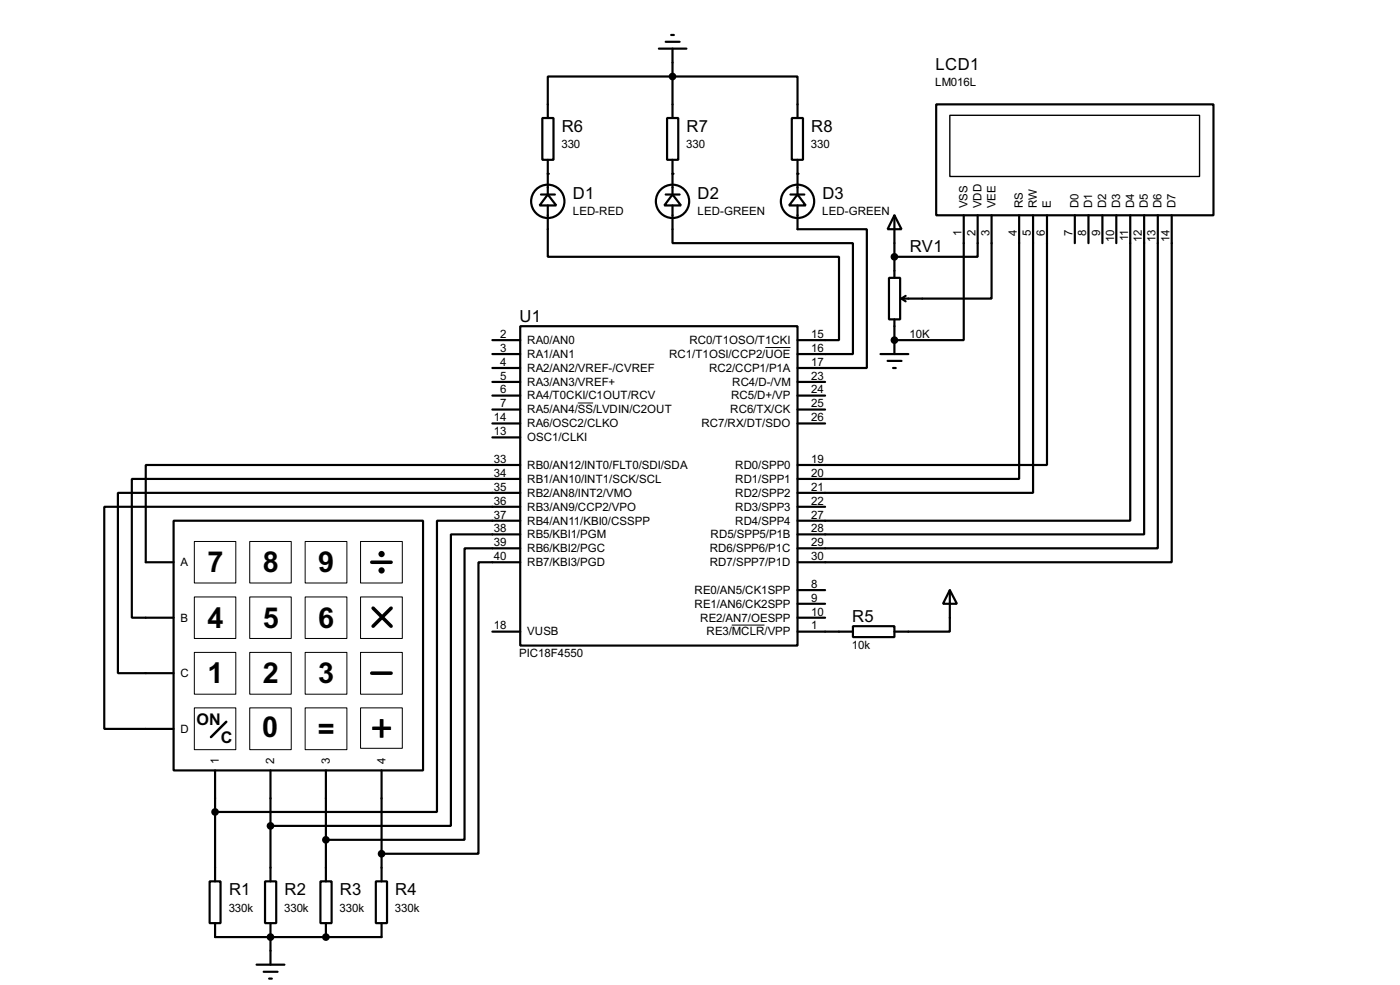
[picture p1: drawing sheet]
<svg xmlns="http://www.w3.org/2000/svg" width="256mm" height="180mm" viewBox="0 0 256 180" stroke-linecap="round" stroke-linejoin="round" font-family="sans-serif">
<g fill="none" stroke="#000" stroke-width=".4">
<path d="M120.7 8.9h5.1M122 7.7h2.5M123 6.4h.5M123.2 8.9v12.7M171.5 19.1h50.8v20.3h-50.8zM99.1 35.6h2.6M99.4 21.6h2v7.7h-2zM100.4 35.6l1.5 2h-3zM100.4 21.6v-7.6h45.7v7.6M100.4 37.6v9.4h53.3v15.3h-7.6M100.4 29.3v6.3M122 35.6h2.5"/>
<path d="M122.2 21.6h2.1v7.7h-2.1zM123.2 35.6l1.6 2h-3.1zM123.2 37.6v6.9h33.1v20.3h-10.2M123.2 29.3v6.3M144.8 35.6h2.6M145.1 21.6h2v7.7h-2zM146.1 35.6l1.5 2h-3zM146.1 37.6v4.4h12.7v25.4h-12.7M146.1 29.3v6.3M163.9 39.4l1.3 2.6h-2.6zM163.9 39.4v11.5M176.6 39.4v22.9h-12.7"/>
<path d="M179.1 39.4v7.6h-15.2M181.7 39.4v15.3h-16.5M186.7 39.4v48.3h-40.6M189.3 39.4v50.8h-43.2M191.8 39.4v45.7h-45.7M196.9 39.4v5.1M199.4 39.4v5.1M202 39.4v5.1M204.5 39.4v5.1M207.1 39.4v55.9h-61M209.6 39.4v58.4h-63.5M212.1 39.4v61h-66"/>
<path d="M214.7 39.4v63.5h-68.6M95.3 59.7h50.8v58.5h-50.8zM162.9 50.9h2v7.6h-2zM163.9 58.5v6.3M165.2 54.7l.7 .5M165.9 54.2l-.7 .5M90.2 62.3h5.1M90.2 64.8h5.1M90.2 67.4h5.1M90.2 69.9h5.1M90.2 72.4h5.1M90.2 75h5.1"/>
<path d="M90.2 77.5h5.1M146.1 69.9h5.1M146.1 72.4h5.1M146.1 75h5.1M146.1 77.5h5.1M161.3 64.8h5.1M162.6 66.1h2.6M163.6 67.4h.5M31.8 95.3h45.7v45.7h-45.7zM90.2 80.1h5.1M95.3 85.1h-68.6v17.8h5.1M95.3 87.7h-71.1v25.4h7.6"/>
<path d="M95.3 90.2h-73.7v33h10.2M95.3 92.8h-76.2v40.6h12.7M95.3 95.3h-15.2v53.3h-40.7M95.3 97.8h-12.7v53.4h-33M146.1 92.8h5.1M90.2 115.6h5.1M95.3 102.9h-7.6v53.4h-17.8M95.3 100.4h-10.2v53.3h-25.4M146.1 115.6h10.2M146.1 108h5.1M146.1 110.5h5.1M146.1 113.1h5.1"/>
<path d="M156.3 114.6h7.6v2h-7.6zM174 108l1.3 2.5h-2.5zM174 108v7.6h-10.1M39.4 141v20.3M49.6 141v20.3M59.7 141v20.3M69.9 141v20.3M38.4 161.3h2v7.7h-2zM39.4 169v2.5h30.5v-2.5M47 176.6h5.1M48.3 177.9h2.6M48.6 161.3h2v7.7h-2z"/>
<path d="M49.3 179.1h.5M49.6 169v7.6M58.7 161.3h2.1v7.7h-2.1zM59.7 169v2.5M68.9 161.3h2v7.7h-2z"/>
<circle cx="100.3" cy="36.9" r="3.1"/>
<circle cx="123.2" cy="36.9" r="3.1"/>
<circle cx="146.1" cy="36.9" r="3.1"/>
</g>
<g fill="#000">
<circle cx="100.4" cy="31.8" r=".2"/>
<circle cx="123.2" cy="31.8" r=".2"/>
<circle cx="146.1" cy="31.8" r=".2"/>
<circle cx="163.9" cy="47" r=".2"/>
<circle cx="163.9" cy="62.3" r=".2"/>
<circle cx="49.6" cy="171.5" r=".2"/>
<circle cx="59.7" cy="171.5" r=".2"/>
</g>
<g fill="none" stroke="#000" stroke-width=".18">
<path d="M105.9 73.8h2.8M140.2 63.6h4.6M35.6 99.1h7.6v7.6h-7.6zM45.8 99.1h7.6v7.6h-7.6zM55.9 99.1h7.7v7.6h-7.7zM66.1 99.1h7.6v7.6h-7.6zM35.6 109.3h7.6v7.6h-7.6zM35.6 119.4h7.6v7.7h-7.6zM45.8 109.3h7.6v7.6h-7.6zM45.8 119.4h7.6v7.7h-7.6zM55.9 109.3h7.7v7.6h-7.7zM55.9 119.4h7.7v7.7h-7.7z"/>
<path d="M66.1 109.3h7.6v7.6h-7.6zM66.1 119.4h7.6v7.7h-7.6zM134.1 114.4h6M35.6 129.6h7.6v7.6h-7.6zM45.8 129.6h7.6v7.6h-7.6zM55.9 129.6h7.7v7.6h-7.7zM66.1 129.6h7.6v7.4h-7.6z"/>
</g>
<g fill="none" stroke="#000" stroke-width=".65">
<path d="M68.1 102.9h3.6M68.4 111.3l3.3 3.3M71.7 111.3l-3.3 3.3M68.1 123.2h3.6"/>
<circle cx="69.9" cy="104.4" r=".25"/>
<circle cx="69.9" cy="101.4" r=".25"/>
</g>
<path d="M41.5 132.1l-2.8 2.8" fill="none" stroke="#000" stroke-width=".45"/>
<g fill="#000" stroke="#000" stroke-width=".4">
<circle cx="123.2" cy="14" r=".5"/>
<circle cx="163.8" cy="47" r=".5"/>
<circle cx="163.8" cy="62.3" r=".5"/>
<circle cx="39.4" cy="148.6" r=".5"/>
<circle cx="49.5" cy="151.2" r=".5"/>
<circle cx="59.7" cy="153.7" r=".5"/>
<circle cx="69.9" cy="156.3" r=".5"/>
<circle cx="49.5" cy="171.5" r=".5"/>
<circle cx="59.7" cy="171.5" r=".5"/>
</g>
<path d="M174 21.1h45.8v11.2h-45.8z" fill="none" stroke="#000" stroke-width=".25"/>
<text font-size="7.9" x="67.9" y="135.8">+</text>
<g font-size="5.9">
<text x="38" y="104.7">7</text>
<text x="48.2" y="104.7">8</text>
<text x="58.3" y="104.7">9</text>
<text x="38" y="114.9">4</text>
<text x="48.2" y="114.9">5</text>
<text x="58.3" y="114.9">6</text>
<text x="38" y="125">1</text>
<text x="48.2" y="125">2</text>
<text x="58.3" y="125">3</text>
<text x="48.1" y="134.9">0</text>
<text x="58.2" y="135.2">=</text>
</g>
<g font-size="3.4">
<text x="171.4" y="12.7">LCD1</text>
<text x="102.9" y="24.2">R6</text>
<text x="125.8" y="24.2">R7</text>
<text x="148.6" y="24.2">R8</text>
<text x="105" y="36.3">D1</text>
<text x="127.8" y="36.3">D2</text>
<text x="150.7" y="36.3">D3</text>
<text x="166.7" y="46.2">RV1</text>
<text x="95.2" y="58.9">U1</text>
<text x="156.1" y="113.8">R5</text>
<text x="42" y="163.9">R1</text>
<text x="52.1" y="163.9">R2</text>
<text x="62.3" y="163.9">R3</text>
<text x="72.4" y="163.9">R4</text>
</g>
<g font-size="3.3">
<text x="36" y="132.6">ON</text>
<text x="40.4" y="135.9">C</text>
</g>
<g font-size="2.4">
<text x="171.3" y="15.7">LM016L</text>
<text x="102.9" y="27.2">330</text>
<text x="125.7" y="27.2">330</text>
<text x="148.6" y="27.2">330</text>
<text x="104.9" y="39.3">LED-RED</text>
<text x="127.8" y="39.3">LED-GREEN</text>
<text x="150.6" y="39.3">LED-GREEN</text>
<text x="177.3" y="38.1" transform="rotate(-90 177.3 38.1)">VSS</text>
<text x="179.8" y="38.1" transform="rotate(-90 179.8 38.1)">VDD</text>
<text x="182.4" y="38.1" transform="rotate(-90 182.4 38.1)">VEE</text>
<text x="187.4" y="38.1" transform="rotate(-90 187.4 38.1)">RS</text>
<text x="190" y="38.1" transform="rotate(-90 190 38.1)">RW</text>
<text x="192.5" y="38.1" transform="rotate(-90 192.5 38.1)">E</text>
<text x="197.6" y="38.1" transform="rotate(-90 197.6 38.1)">D0</text>
<text x="200.1" y="38.1" transform="rotate(-90 200.1 38.1)">D1</text>
<text x="202.7" y="38.1" transform="rotate(-90 202.7 38.1)">D2</text>
<text x="205.2" y="38.1" transform="rotate(-90 205.2 38.1)">D3</text>
<text x="207.8" y="38.1" transform="rotate(-90 207.8 38.1)">D4</text>
<text x="210.3" y="38.1" transform="rotate(-90 210.3 38.1)">D5</text>
<text x="212.8" y="38.1" transform="rotate(-90 212.8 38.1)">D6</text>
<text x="215.4" y="38.1" transform="rotate(-90 215.4 38.1)">D7</text>
<text x="176.2" y="43.1" transform="rotate(-90 176.2 43.1)">1</text>
<text x="178.7" y="43.1" transform="rotate(-90 178.7 43.1)">2</text>
<text x="181.3" y="43.1" transform="rotate(-90 181.3 43.1)">3</text>
<text x="186.3" y="43.1" transform="rotate(-90 186.3 43.1)">4</text>
<text x="188.9" y="43.1" transform="rotate(-90 188.9 43.1)">5</text>
<text x="191.4" y="43.1" transform="rotate(-90 191.4 43.1)">6</text>
<text x="196.5" y="43.1" transform="rotate(-90 196.5 43.1)">7</text>
<text x="199" y="43.1" transform="rotate(-90 199 43.1)">8</text>
<text x="201.6" y="43.1" transform="rotate(-90 201.6 43.1)">9</text>
<text x="204.1" y="44.3" transform="rotate(-90 204.1 44.3)">10</text>
<text x="206.7" y="44.1" transform="rotate(-90 206.7 44.1)">11</text>
<text x="209.2" y="44.3" transform="rotate(-90 209.2 44.3)">12</text>
<text x="211.7" y="44.2" transform="rotate(-90 211.7 44.2)">13</text>
<text x="214.3" y="44.2" transform="rotate(-90 214.3 44.2)">14</text>
<text x="91.6" y="61.9">2</text>
<text x="91.6" y="64.4">3</text>
<text x="96.6" y="63">RA0/AN0</text>
<text x="96.6" y="65.5">RA1/AN1</text>
<text x="122.6" y="65.5">RC1/T1OSI/CCP2/UOE</text>
<text x="126.3" y="63">RC0/T1OSO/T1CKI</text>
<text x="148.6" y="61.9">15</text>
<text x="148.6" y="64.4">16</text>
<text x="166.6" y="61.8">10K</text>
<text x="91.6" y="67">4</text>
<text x="91.6" y="69.5">5</text>
<text x="91.6" y="72">6</text>
<text x="96.6" y="68.1">RA2/AN2/VREF-/CVREF</text>
<text x="96.6" y="70.6">RA3/AN3/VREF+</text>
<text x="129.9" y="68.1">RC2/CCP1/P1A</text>
<text x="134.1" y="70.6">RC4/D-/VM</text>
<text x="148.6" y="67">17</text>
<text x="148.6" y="69.5">23</text>
<text x="148.6" y="72">24</text>
<text x="90.5" y="77.1">14</text>
<text x="91.6" y="74.6">7</text>
<text x="96.6" y="73.1">RA4/T0CKI/C1OUT/RCV</text>
<text x="96.6" y="75.7">RA5/AN4/SS/LVDIN/C2OUT</text>
<text x="133.8" y="75.7">RC6/TX/CK</text>
<text x="133.9" y="73.1">RC5/D+/VP</text>
<text x="148.6" y="74.6">25</text>
<text x="148.6" y="77.1">26</text>
<text x="90.5" y="79.7">13</text>
<text x="96.6" y="78.2">RA6/OSC2/CLKO</text>
<text x="96.6" y="80.8">OSC1/CLKI</text>
<text x="128.5" y="78.2">RC7/RX/DT/SDO</text>
<text x="90.5" y="84.7">33</text>
<text x="90.5" y="87.3">34</text>
<text x="90.5" y="89.8">35</text>
<text x="96.6" y="85.8">RB0/AN12/INT0/FLT0/SDI/SDA</text>
<text x="96.6" y="88.4">RB1/AN10/INT1/SCK/SCL</text>
<text x="134.7" y="85.8">RD0/SPP0</text>
<text x="134.7" y="88.4">RD1/SPP1</text>
<text x="148.6" y="84.7">19</text>
<text x="148.6" y="87.3">20</text>
<text x="148.6" y="89.8">21</text>
<text x="90.5" y="92.4">36</text>
<text x="90.5" y="94.9">37</text>
<text x="96.6" y="90.9">RB2/AN8/INT2/VMO</text>
<text x="96.6" y="93.5">RB3/AN9/CCP2/VPO</text>
<text x="134.7" y="90.9">RD2/SPP2</text>
<text x="134.7" y="93.5">RD3/SPP3</text>
<text x="148.6" y="92.4">22</text>
<text x="148.6" y="94.9">27</text>
<text x="90.5" y="97.4">38</text>
<text x="90.5" y="100">39</text>
<text x="96.6" y="96">RB4/AN11/KBI0/CSSPP</text>
<text x="96.6" y="98.5">RB5/KBI1/PGM</text>
<text x="96.6" y="101.1">RB6/KBI2/PGC</text>
<text x="130" y="101.1">RD6/SPP6/P1C</text>
<text x="130.2" y="98.5">RD5/SPP5/P1B</text>
<text x="134.7" y="96">RD4/SPP4</text>
<text x="148.6" y="97.4">28</text>
<text x="148.6" y="100">29</text>
<text x="33.1" y="103.6">A</text>
<text x="90.5" y="102.5">40</text>
<text x="96.6" y="103.6">RB7/KBI3/PGD</text>
<text x="130" y="103.6">RD7/SPP7/P1D</text>
<text x="148.6" y="102.5">30</text>
<text x="148.6" y="107.6">8</text>
<text x="33.1" y="113.8">B</text>
<text x="127.2" y="108.7">RE0/AN5/CK1SPP</text>
<text x="127.2" y="111.2">RE1/AN6/CK2SPP</text>
<text x="128.3" y="113.8">RE2/AN7/OESPP</text>
<text x="148.6" y="110.1">9</text>
<text x="148.6" y="112.7">10</text>
<text x="90.5" y="115.2">18</text>
<text x="96.6" y="116.3">VUSB</text>
<text x="129.4" y="116.3">RE3/MCLR/VPP</text>
<text x="148.6" y="115.2">1</text>
<text x="156.1" y="118.7">10k</text>
<text x="33.1" y="123.9">C</text>
<text x="95.1" y="120.3">PIC18F4550</text>
<text x="33.1" y="134.1">D</text>
<text x="40.1" y="139.8" transform="rotate(-90 40.1 139.8)">1</text>
<text x="50.3" y="139.8" transform="rotate(-90 50.3 139.8)">2</text>
<text x="60.4" y="139.8" transform="rotate(-90 60.4 139.8)">3</text>
<text x="70.6" y="139.8" transform="rotate(-90 70.6 139.8)">4</text>
<text x="41.9" y="166.9">330k</text>
<text x="52.1" y="166.9">330k</text>
<text x="62.2" y="166.9">330k</text>
<text x="72.4" y="166.9">330k</text>
</g>
</svg>
